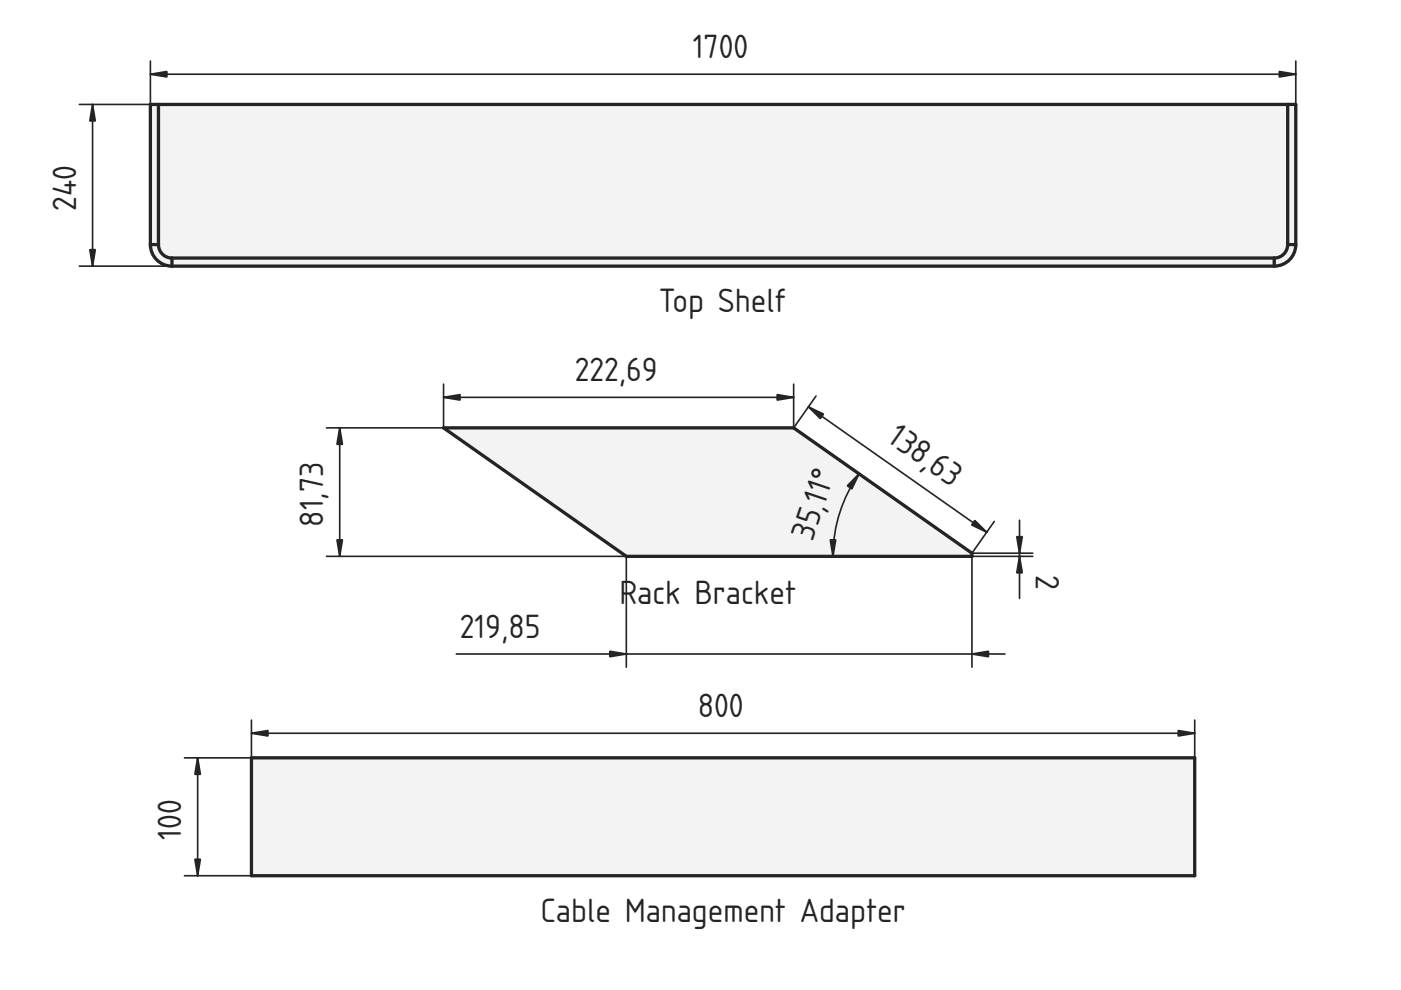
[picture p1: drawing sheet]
<svg xmlns="http://www.w3.org/2000/svg" width="297mm" height="210mm" viewBox="0 0 297 210" stroke-linecap="round" stroke-linejoin="round" font-family="sans-serif">
<g fill="#f1f3f5">
<path d="M31.9 22.1h242.8v29.8a4.6 4.6 0 0 1-4.5 4.5h-233.7a4.6 4.6 0 0 1-4.6-4.5z" fill-rule="evenodd"/>
<path d="M33.6 22.1h239.4v29.8a2.86 2.86 0 0 1-2.8 2.8h-233.7a2.86 2.86 0 0 1-2.9-2.8z" fill-rule="evenodd"/>
<path d="M36.5 54.7h233.7v1.7h-233.7z" fill-rule="evenodd"/>
<path d="M31.9 22.1h1.7v29.8h-1.7z" fill-rule="evenodd"/>
<path d="M273 22.1h1.7v29.8h-1.7z" fill-rule="evenodd"/>
<path d="M31.9 51.9h1.7a2.86 2.86 0 0 0 2.9 2.8v1.7a4.6 4.6 0 0 1-4.6-4.5z" fill-rule="evenodd"/>
<path d="M270.2 54.7a2.86 2.86 0 0 0 2.8-2.8h1.7a4.6 4.6 0 0 1-4.5 4.5z" fill-rule="evenodd"/>
</g>
<g fill="none" stroke="#212529" stroke-width=".7">
<path d="M33.6 22.1v29.8M273 22.1v29.8M31.9 51.9a4.6 4.6 0 0 0 4.6 4.5M31.9 51.9v-29.8h242.8v29.8M31.9 51.9h1.7M33.6 51.9a2.86 2.86 0 0 0 2.9 2.8M36.5 56.4h233.7M36.5 54.7h233.7M36.5 54.7v1.7M270.2 54.7v1.7M273 51.9a2.86 2.86 0 0 1-2.8 2.8M273 51.9h1.7"/>
<path d="M274.7 51.9a4.6 4.6 0 0 1-4.5 4.5"/>
</g>
<path d="M31.9 15.7h242.8M31.9 12.9v9.2h-15.1M274.7 12.9v9.2M19.6 22.1v34.3M16.8 56.4h19.7" fill="none" stroke="#212529" stroke-width=".35"/>
<g fill="#212529" stroke="#212529" stroke-width=".35">
<path d="M271.2 15.2l3.5 .5-3.5 .6z"/>
<path d="M31.9 15.7l3.5-.5v1.1z"/>
<path d="M19.6 22.1l.6 3.5h-1.2z"/>
<path d="M19 52.9h1.2l-.6 3.5z"/>
</g>
<path d="M94 90.7h74.3l37.8 26.6v.7h-73.3z" fill-rule="evenodd" fill="#f1f3f5"/>
<path d="M94 90.7h74.3l37.8 26.6v.7h-73.3z" fill="none" stroke="#212529" stroke-width=".7"/>
<g fill="none" stroke="#212529" stroke-width=".35">
<path d="M72 90.7v27.3M94 81.4v9.3h-24.8M94 84.2h74.3M168.3 81.4v9.3M168.3 90.7l16.1 11.4M171.4 86.3l37.8 26.5M173 84l-4.7 6.7M69.2 118h63.6v23.5M168.3 118h11.1M182.1 100.5a30.3 30.3 0 0 0-5.5 17.5M210.8 110.5l-4.7 6.8h12.9M216.2 110.3v16.6"/>
<path d="M219 118h-12.9v23.5M96.7 138.7h116.4"/>
</g>
<g fill="#212529" stroke="#212529" stroke-width=".35">
<path d="M71.4 114.5h1.2l-.6 3.5z"/>
<path d="M72 90.7l.6 3.5h-1.2z"/>
<path d="M164.8 83.7l3.5 .5-3.5 .6z"/>
<path d="M94 84.2l3.5-.5v1.1z"/>
<path d="M171.4 86.3l3.2 1.5-.7 1z"/>
<path d="M206.7 110.3l2.5 2.5-3.2-1.5z"/>
<path d="M215.6 113.8h1.1l-.5 3.5z"/>
<path d="M216.2 118l.5 3.5h-1.1z"/>
<path d="M129.3 138.1l3.5 .6-3.5 .5z"/>
<path d="M206.1 138.7l3.5-.6v1.1z"/>
<path d="M176 114.5h1.2l-.6 3.5z"/>
<path d="M182.1 100.5l-1.5 3.2-1-.7z"/>
</g>
<path d="M53.3 160.7h200v25h-200z" fill-rule="evenodd" fill="#f1f3f5"/>
<path d="M53.3 160.7h200v25h-200z" fill="none" stroke="#212529" stroke-width=".7"/>
<path d="M53.3 155.5h200M53.3 152.7v8h-14.2M253.3 152.7v8M41.9 160.7v25M39.1 185.7h14.2" fill="none" stroke="#212529" stroke-width=".35"/>
<g fill="#212529" stroke="#212529" stroke-width=".35">
<path d="M249.8 154.9l3.5 .6-3.5 .6z"/>
<path d="M53.3 155.5l3.5-.6v1.2z"/>
<path d="M41.3 182.2h1.2l-.6 3.5z"/>
<path d="M41.9 160.7l.6 3.5h-1.2z"/>
</g>
<g font-size="6.7" fill="#212529">
<text x="146.9" y="12.3">1700</text>
<text x="16.1" y="44.6" transform="rotate(-90 16.1 44.6)">240</text>
<text x="139.7" y="66.2">Top Shelf</text>
<text x="121.8" y="80.8">222,69</text>
<text x="187.9" y="93.6" transform="rotate(35 187.9 93.6)">138,63</text>
<text x="68.5" y="111.7" transform="rotate(-90 68.5 111.7)">81,73</text>
<text x="172.3" y="114.9" transform="rotate(-71 172.3 114.9)">35,1 °</text>
<text x="219.6" y="122" transform="rotate(90 219.6 122)">2</text>
<text x="131.3" y="128">Rack Bracket</text>
<text x="97.5" y="135.2">219,85</text>
<text x="148" y="152">800</text>
<text x="38.4" y="178" transform="rotate(-90 38.4 178)">100</text>
<text x="114.6" y="195.5">Cable Management Adapter</text>
</g>
</svg>
